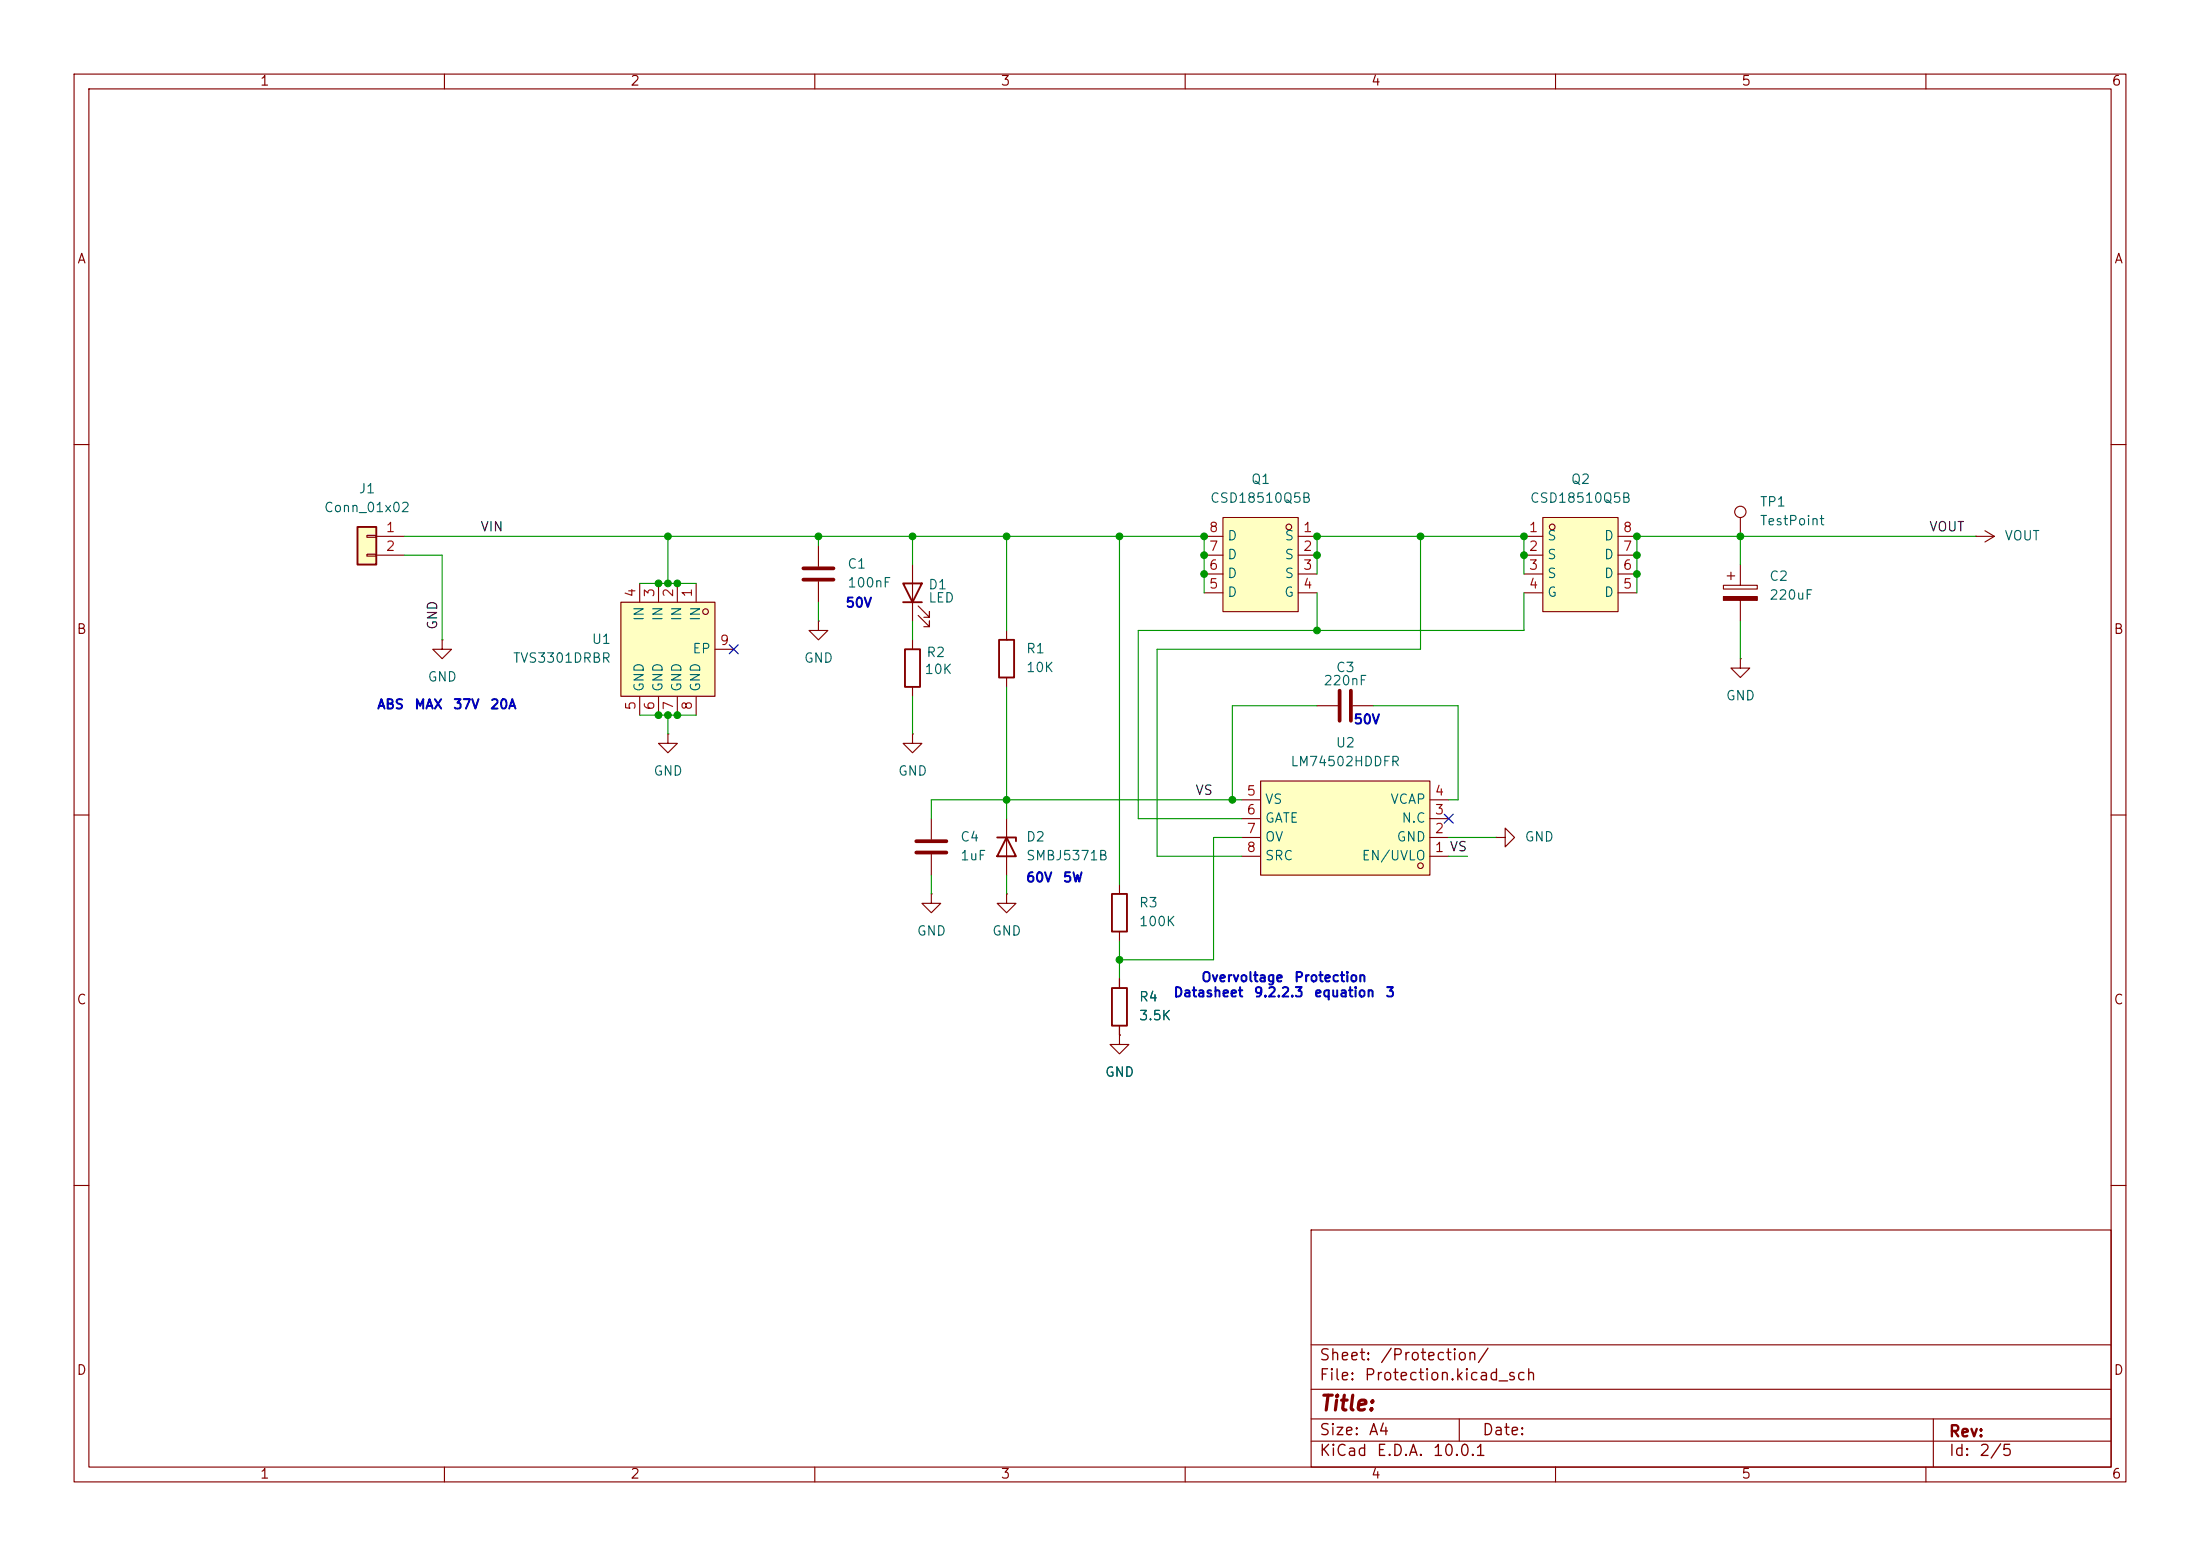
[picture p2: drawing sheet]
<svg xmlns="http://www.w3.org/2000/svg" width="297mm" height="210mm" viewBox="0 0 297 210" stroke-linecap="round" stroke-linejoin="round" font-family="sans-serif">
<g fill="none" stroke="#840000" stroke-width=".15">
<path d="M10 10h277v190h-277zM12 12h273v186h-273zM60 10v2M110 10v2M160 10v2M210 10v2M260 10v2M10 60h2M285 60h2M123.2 99.1v1.2h1.3l-1.3 1.3-1.3-1.3h1.3M123.2 99.1h.1M10 110h2"/>
<path d="M285 110h2M10 160h2M177 166h108v32h-108zM285 160h2M60 198v2M110 198v2M160 198v2M177 194.5h108M177 191.5h108M177 187.5h108M177 181.5h108M197 191.5v3"/>
<path d="M210 198v2M260 198v2M261 191.5v6.5"/>
</g>
<path d="M208.3 69.9h10.1v12.7h-10.1z" fill="#ffffc2"/>
<g fill="none" stroke="#840000" stroke-width=".15">
<path d="M123.2 76.2v7.6M205.7 72.4h2.6M205.7 74.9h2.6M205.7 77.5h2.6M208.3 69.9h10.1v12.7h-10.1zM218.4 72.4h2.6M218.4 74.9h2.6M218.4 77.5h2.6M234.9 69.9v2.5M90.2 99.1v1.2h1.2l-1.2 1.3-1.3-1.3h1.3M90.2 99.1h.1M123.2 86.4v1.2"/>
<path d="M123.2 92.7v1.3M124 83.1l1.5 1.5v-.8v.8h-.8M124 81.8l1.5 1.5v-.7v.7h-.8M135.9 85.1v1.3M135.9 91.4v1.3M205.7 80h2.6M218.4 80h2.6M234.9 88.9v1.3h1.3l-1.3 1.2-1.2-1.2h1.2M234.9 88.9h.1M125.7 110.5v2.8M125.7 115.3v2.8M135.9 110.5v7.6"/>
<path d="M151.1 119.4v1.3M201.9 113h1.3v-1.2l1.3 1.2-1.3 1.3v-1.3M201.9 113h.1M125.7 120.7v1.2h1.3l-1.3 1.3-1.2-1.3h1.2M125.7 120.7h.1M135.9 120.7v1.2h1.3l-1.3 1.3-1.3-1.3h1.3M135.9 120.7h.1M151.1 125.7v1.3"/>
<circle cx="209.6" cy="71.1" r=".38"/>
<circle cx="234.9" cy="69.1" r=".76"/>
</g>
<path d="M123.7 113.5h4.1M123.7 115.1h4.1" fill="none" stroke="#840000" stroke-width=".51"/>
<path d="M121.9 78.7h2.6l-1.3 2.6zM121.9 81.3h2.6M122.2 87.6h2v5.1h-2zM134.9 86.4h2v5h-2zM134.6 113h2.6v.5M135.9 113l1.3 2.6h-2.6zM150.1 120.7h2v5h-2z" fill="none" stroke="#840000" stroke-width=".25"/>
<path d="M165.1 69.9h10.2v12.7h-10.2z" fill="#ffffc2"/>
<g fill="none" stroke="#840000" stroke-width=".15">
<path d="M110.5 73.7v2.8M110.5 78.5v2.8M162.6 72.4h2.5M162.6 74.9h2.5M162.6 77.5h2.5M165.1 69.9h10.2v12.7h-10.2zM175.3 72.4h2.5M175.3 74.9h2.5M175.3 77.5h2.5M232.7 79h4.5v.5h-4.5zM233.2 77.7h1M233.7 77.2v1"/>
<path d="M234.9 76.2v2.8M266.7 72.4h.1M266.7 72.4h2.5M268 71.6l1.2 .8M269.2 72.4l-1.2 .8M110.5 83.8v1.3h1.3l-1.3 1.3-1.3-1.3h1.3M110.5 83.8h.1M162.6 80h2.5M175.3 80h2.5M234.9 81v2.8M151.1 139.7v1.3h1.3l-1.3 1.2-1.2-1.2h1.2M151.1 139.7h.1"/>
<path d="M151.1 132.1v1.3M151.1 138.4v1.3"/>
<circle cx="174" cy="71.1" r=".38"/>
</g>
<path d="M232.7 80.5h4.5v.5h-4.5z" fill="#840000" stroke="#840000" stroke-width=".15"/>
<path d="M108.5 76.7h4M108.5 78.2h4" fill="none" stroke="#840000" stroke-width=".51"/>
<path d="M150.1 133.4h2v5h-2z" fill="none" stroke="#840000" stroke-width=".25"/>
<path d="M170.2 105.4h22.8v12.7h-22.8z" fill="#ffffc2"/>
<g fill="none" stroke="#840000" stroke-width=".15">
<path d="M177.8 95.3h2.8M182.6 95.3h2.8M167.6 115.6h2.6M167.6 113h2.6M167.6 110.5h2.6M167.6 108h2.6M170.2 105.4h22.8v12.7h-22.8zM193 115.6h2.6M193 113h2.6M193 110.5h2.6M193 108h2.6"/>
<circle cx="191.8" cy="116.8" r=".38"/>
</g>
<path d="M180.8 93.2v4.1M182.4 93.2v4.1" fill="none" stroke="#840000" stroke-width=".51"/>
<path d="M83.8 81.3h12.7v12.7h-12.7z" fill="#ffffc2"/>
<g fill="none" stroke="#840000" stroke-width=".15">
<path d="M86.4 78.7v2.6M88.9 78.7v2.6M91.4 78.7v2.6M94 78.7v2.6M83.8 81.3h12.7v12.7h-12.7zM86.4 94v2.5M88.9 94v2.5M91.4 94v2.5M94 94v2.5M96.5 87.6h2.6"/>
<circle cx="95.3" cy="82.6" r=".38"/>
</g>
<path d="M48.3 71.1h2.5v5.1h-2.5z" fill="#ffffc2"/>
<path d="M48.3 71.1h2.5v5.1h-2.5z" fill="none" stroke="#840000" stroke-width=".25"/>
<path d="M49.5 72.3h1.3v.2h-1.3zM49.5 74.8h1.3v.3h-1.3zM50.8 72.4h3.8M50.8 74.9h3.8M59.7 86.4v1.2h1.3l-1.3 1.3-1.3-1.3h1.3M59.7 86.4h.1M151.1 139.7h.1M151.1 132.1v1.3M151.1 138.4v1.3" fill="none" stroke="#840000" stroke-width=".15"/>
<g fill="none" stroke="#009600" stroke-width=".15">
<path d="M54.6 72.4h108v7.6M54.6 74.9h5.1v11.5M86.4 78.7h7.6M90.2 72.4v6.3M110.5 72.4v1.3M123.2 72.4v3.8M135.9 72.4v12.7M151.1 72.4v47M177.8 77.5v-5.1h27.9v5.1M191.8 72.4v15.2h-35.6v28h11.4M234.9 72.4v3.8M266.7 72.4h-45.7v7.6"/>
<path d="M86.4 96.5h7.6M90.2 96.5v2.6M110.5 81.3v2.5M123.2 83.8v2.6M123.2 94v5.1M135.9 92.7v17.8M177.8 80v5.1M177.8 95.3h-11.4v12.7M185.4 95.3h11.4v12.7h-1.2M205.7 80v5.1h-52v25.4h13.9M234.9 83.8v5.1M125.7 118.1v2.6"/>
<path d="M135.9 118.1v2.6M167.6 108h-41.9v2.5M167.6 113h-3.8v16.5h-12.7M195.6 115.6h2.5M195.6 113h6.3M151.1 127v5.1"/>
</g>
<path d="M98.5 87l1.2 1.2M99.7 87l-1.2 1.2M195 109.9l1.2 1.2M196.2 109.9l-1.2 1.2" fill="none" stroke="#000084" stroke-width=".15"/>
<g fill="#009600" stroke="#009600" stroke-width=".14">
<circle cx="151.1" cy="129.5" r=".46"/>
<circle cx="151.1" cy="72.4" r=".46"/>
<circle cx="135.9" cy="72.4" r=".46"/>
<circle cx="135.9" cy="108" r=".46"/>
<circle cx="123.2" cy="72.4" r=".46"/>
<circle cx="221" cy="74.9" r=".46"/>
<circle cx="221" cy="72.4" r=".46"/>
<circle cx="221" cy="77.5" r=".46"/>
<circle cx="162.6" cy="72.4" r=".46"/>
<circle cx="177.8" cy="74.9" r=".46"/>
<circle cx="177.8" cy="72.4" r=".46"/>
<circle cx="205.7" cy="72.4" r=".46"/>
<circle cx="205.7" cy="74.9" r=".46"/>
<circle cx="191.8" cy="72.4" r=".46"/>
<circle cx="234.9" cy="72.4" r=".46"/>
<circle cx="177.8" cy="85.1" r=".46"/>
<circle cx="162.6" cy="77.5" r=".46"/>
<circle cx="162.6" cy="74.9" r=".46"/>
<circle cx="166.4" cy="108" r=".46"/>
<circle cx="88.9" cy="96.5" r=".46"/>
<circle cx="110.5" cy="72.4" r=".46"/>
<circle cx="91.4" cy="78.7" r=".46"/>
<circle cx="88.9" cy="78.7" r=".46"/>
<circle cx="90.2" cy="72.4" r=".46"/>
<circle cx="90.2" cy="78.7" r=".46"/>
<circle cx="91.4" cy="96.5" r=".46"/>
<circle cx="90.2" cy="96.5" r=".46"/>
</g>
<text font-size="2" fill="#840000" x="178" y="190.9">Title:</text>
<g font-size="1.5" fill="#840000">
<text x="178" y="184">Sheet:</text>
<text x="186.2" y="184">/Protection/</text>
<text x="178" y="186.7">File:</text>
<text x="184.1" y="186.7">Protection.kicad_sch</text>
<text x="178" y="196.9">KiCad</text>
<text x="178" y="194.1">Size:</text>
<text x="184.7" y="194.1">A4</text>
<text x="185.7" y="196.9">E.D.A.</text>
<text x="193.3" y="196.9">10.0.1</text>
<text x="200" y="194.1">Date:</text>
<text x="263" y="194.3">Rev:</text>
<text x="263" y="196.9">Id:</text>
<text x="267.1" y="196.9">2/5</text>
</g>
<g font-size="1.3" fill="#840000">
<text x="35" y="11.9">1</text>
<text x="85" y="11.9">2</text>
<text x="135" y="11.9">3</text>
<text x="185" y="11.9">4</text>
<text x="235" y="11.9">5</text>
<text x="285" y="11.9">6</text>
<text x="10.3" y="35.9">A</text>
<text x="285.3" y="35.9">A</text>
<text x="10.3" y="85.9">B</text>
<text x="285.3" y="85.9">B</text>
<text x="10.3" y="135.9">C</text>
<text x="285.3" y="135.9">C</text>
<text x="10.3" y="185.9">D</text>
<text x="285.3" y="185.9">D</text>
<text x="35" y="199.9">1</text>
<text x="85" y="199.9">2</text>
<text x="135" y="199.9">3</text>
<text x="185" y="199.9">4</text>
<text x="235" y="199.9">5</text>
<text x="285" y="199.9">6</text>
</g>
<g font-size="1.3" fill="#006464">
<text x="168.8" y="65.6">Q1</text>
<text x="212" y="65.6">Q2</text>
<text x="43.7" y="69.4">Conn_01x02</text>
<text x="48.3" y="66.9">J1</text>
<text x="163.3" y="68.2">CSD18510Q5B</text>
<text x="206.5" y="68.2">CSD18510Q5B</text>
<text x="237.5" y="68.7">TP1</text>
<text x="237.5" y="71.2">TestPoint</text>
<text x="114.3" y="77.1">C1</text>
<text x="165.6" y="75.8">D</text>
<text x="165.6" y="73.3">D</text>
<text x="173.3" y="73.3">S</text>
<text x="173.3" y="75.8">S</text>
<text x="208.8" y="73.3">S</text>
<text x="208.8" y="75.8">S</text>
<text x="216.5" y="75.8">D</text>
<text x="216.5" y="73.3">D</text>
<text x="270.5" y="73.3">VOUT</text>
<text x="87.2" y="83.9" transform="rotate(-90 87.2 83.9)">IN</text>
<text x="89.8" y="83.9" transform="rotate(-90 89.8 83.9)">IN</text>
<text x="92.3" y="83.9" transform="rotate(-90 92.3 83.9)">IN</text>
<text x="94.8" y="83.9" transform="rotate(-90 94.8 83.9)">IN</text>
<text x="114.3" y="79.6">100nF</text>
<text x="125.2" y="79.9">D1</text>
<text x="125.2" y="81.6">LED</text>
<text x="165.6" y="80.9">D</text>
<text x="165.6" y="78.3">D</text>
<text x="173.3" y="80.9">G</text>
<text x="173.3" y="78.3">S</text>
<text x="208.8" y="78.3">S</text>
<text x="208.8" y="80.9">G</text>
<text x="216.5" y="80.9">D</text>
<text x="216.5" y="78.3">D</text>
<text x="238.8" y="78.7">C2</text>
<text x="238.8" y="81.3">220uF</text>
<text x="69.2" y="89.8">TVS3301DRBR</text>
<text x="79.8" y="87.2">U1</text>
<text x="93.4" y="88.5">EP</text>
<text x="108.5" y="89.8">GND</text>
<text x="125" y="89">R2</text>
<text x="138.4" y="88.5">R1</text>
<text x="57.7" y="92.3">GND</text>
<text x="87.2" y="93.5" transform="rotate(-90 87.2 93.5)">GND</text>
<text x="89.8" y="93.5" transform="rotate(-90 89.8 93.5)">GND</text>
<text x="92.3" y="93.5" transform="rotate(-90 92.3 93.5)">GND</text>
<text x="94.8" y="93.5" transform="rotate(-90 94.8 93.5)">GND</text>
<text x="124.7" y="91.3">10K</text>
<text x="138.4" y="91">10K</text>
<text x="178.6" y="92.8">220nF</text>
<text x="180.3" y="91">C3</text>
<text x="232.9" y="94.8">GND</text>
<text x="180.2" y="101.2">U2</text>
<text x="88.1" y="105">GND</text>
<text x="121.2" y="105">GND</text>
<text x="174.1" y="103.7">LM74502HDDFR</text>
<text x="129.5" y="113.9">C4</text>
<text x="138.4" y="113.9">D2</text>
<text x="170.7" y="108.8">VS</text>
<text x="170.7" y="111.4">GATE</text>
<text x="170.7" y="113.9">OV</text>
<text x="187.6" y="108.8">VCAP</text>
<text x="188.5" y="113.9">GND</text>
<text x="189.1" y="111.4">N.C</text>
<text x="205.7" y="113.9">GND</text>
<text x="129.5" y="116.4">1uF</text>
<text x="138.4" y="116.4">SMBJ5371B</text>
<text x="170.7" y="116.4">SRC</text>
<text x="183.7" y="116.4">EN/UVLO</text>
<text x="153.7" y="122.8">R3</text>
<text x="153.7" y="125.3">100K</text>
<text x="123.7" y="126.6">GND</text>
<text x="133.9" y="126.6">GND</text>
<text x="153.7" y="135.5">R4</text>
<text x="153.7" y="138">3.5K</text>
<text x="149.1" y="145.6">GND</text>
</g>
<g font-size="1.3" fill="#a90000">
<text x="52" y="72.1">1</text>
<text x="52" y="74.7">2</text>
<text x="163.1" y="77.2">6</text>
<text x="163.1" y="74.7">7</text>
<text x="163.1" y="72.1">8</text>
<text x="175.8" y="72.1">1</text>
<text x="175.8" y="74.7">2</text>
<text x="175.8" y="77.2">3</text>
<text x="206.3" y="72.1">1</text>
<text x="206.3" y="74.7">2</text>
<text x="206.3" y="77.2">3</text>
<text x="219" y="77.2">6</text>
<text x="219" y="74.7">7</text>
<text x="219" y="72.1">8</text>
<text x="86.1" y="80.7" transform="rotate(-90 86.1 80.7)">4</text>
<text x="88.6" y="80.7" transform="rotate(-90 88.6 80.7)">3</text>
<text x="91.2" y="80.7" transform="rotate(-90 91.2 80.7)">2</text>
<text x="93.7" y="80.7" transform="rotate(-90 93.7 80.7)">1</text>
<text x="163.1" y="79.8">5</text>
<text x="175.8" y="79.8">4</text>
<text x="206.3" y="79.8">4</text>
<text x="219" y="79.8">5</text>
<text x="97.1" y="87.4">9</text>
<text x="86.1" y="96" transform="rotate(-90 86.1 96)">5</text>
<text x="88.6" y="96" transform="rotate(-90 88.6 96)">6</text>
<text x="91.2" y="96" transform="rotate(-90 91.2 96)">7</text>
<text x="93.7" y="96" transform="rotate(-90 93.7 96)">8</text>
<text x="168.2" y="107.7">5</text>
<text x="193.6" y="107.7">4</text>
<text x="168.2" y="110.2">6</text>
<text x="168.2" y="112.8">7</text>
<text x="193.6" y="112.8">2</text>
<text x="193.6" y="110.2">3</text>
<text x="168.2" y="115.3">8</text>
<text x="193.6" y="115.3">1 VS</text>
</g>
<g font-size="1.3" fill="#0f0f0f">
<text x="64.8" y="72">VIN</text>
<text x="260.3" y="72">VOUT</text>
<text x="59.3" y="85.1" transform="rotate(-90 59.3 85.1)">GND</text>
<text x="161.3" y="107.6">VS</text>
</g>
<g font-size="1.3" fill="#0000c2">
<text x="114.1" y="82.3">50V</text>
<text x="50.8" y="96">ABS</text>
<text x="55.9" y="96">MAX</text>
<text x="61.1" y="96">37V</text>
<text x="66.1" y="96">20A</text>
<text x="182.7" y="98">50V</text>
<text x="138.4" y="119.4">60V</text>
<text x="143.4" y="119.4">5W</text>
<text x="158.3" y="134.9">Datasheet</text>
<text x="162.1" y="132.8">Overvoltage</text>
<text x="169.2" y="134.9">9.2.2.3</text>
<text x="174.6" y="132.8">Protection</text>
<text x="177.3" y="134.9">equation</text>
<text x="187" y="134.9">3</text>
</g>
</svg>
